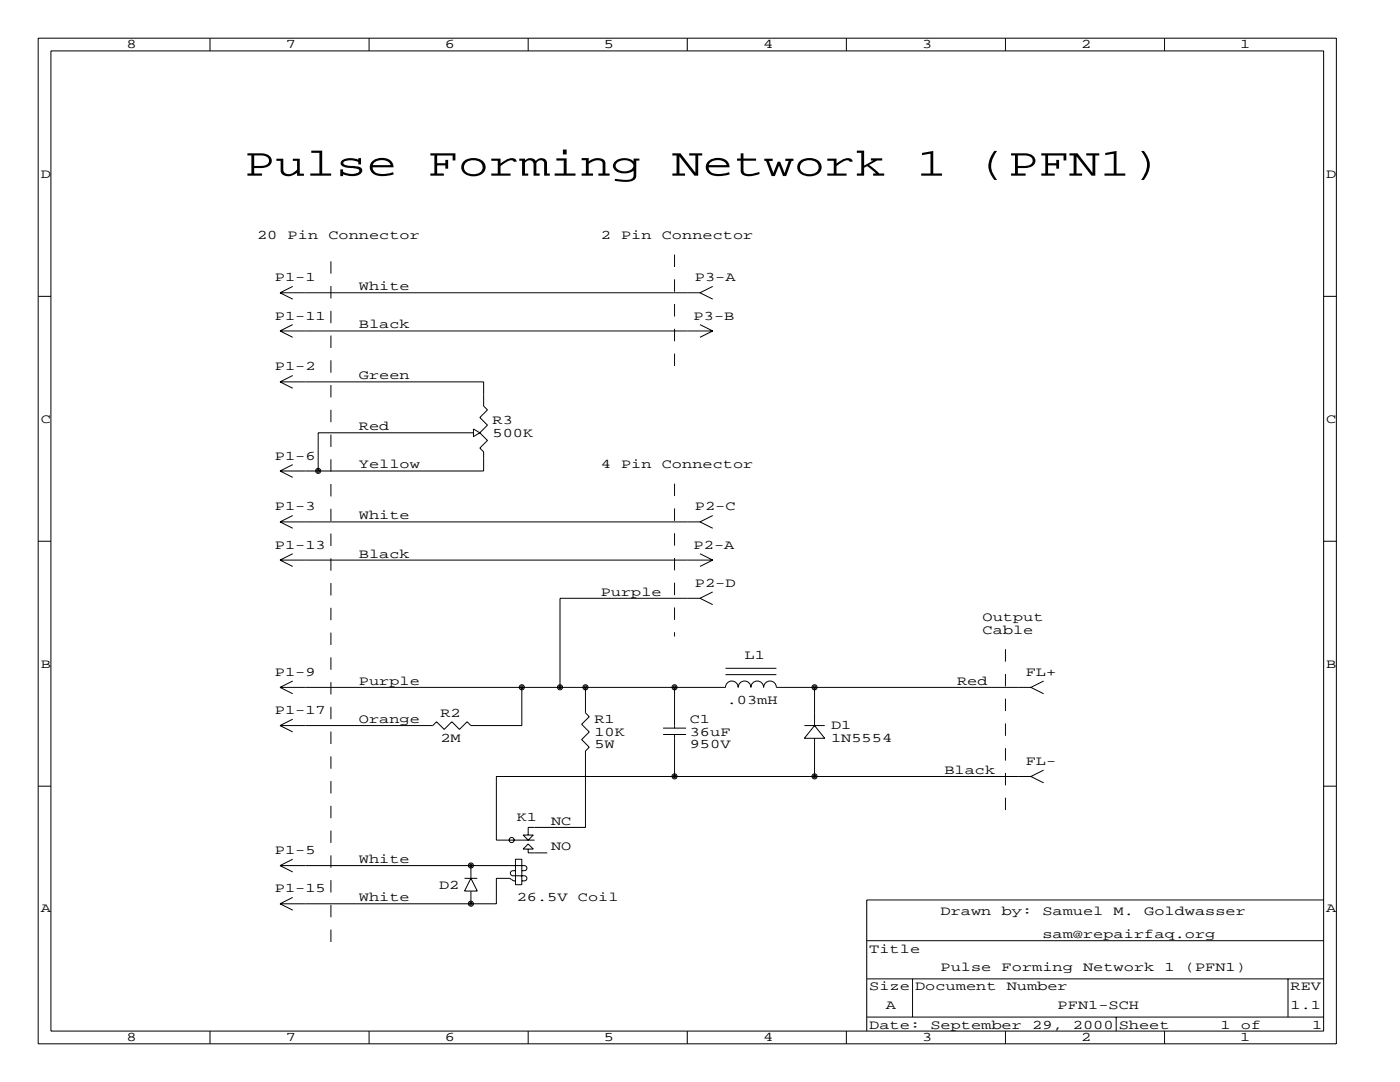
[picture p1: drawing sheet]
<svg xmlns="http://www.w3.org/2000/svg" width="279mm" height="216mm" viewBox="0 0 279 216" stroke-linecap="round" stroke-linejoin="round" font-family="sans-serif">
<g fill="none" stroke="#000" stroke-width=".2">
<path d="M7.6 7.6h259.1v200.7h-259.1zM10.2 10.2h254v195.5h-254zM41.9 7.6v2.6M73.7 7.6v2.6M105.4 7.6v2.6M137.2 7.6v2.6M168.9 7.6v2.6M200.7 7.6v2.6M232.4 7.6v2.6M7.6 59.1h2.6M55.9 58.4h83.8M55.9 58.4l2.5 1.3"/>
<path d="M58.4 57.1l-2.5 1.3M139.7 58.4l2.5 1.3M142.2 57.1l-2.5 1.3M264.2 59.1h2.5M55.9 66l2.5 1.3M55.9 66h86.3M55.9 76.2l2.5 1.3M55.9 76.2h40.6v4.8l.8 .8-1.5 1.5 1.5 1.5-1.5 1.6M58.4 64.8l-2.5 1.2M58.4 74.9l-2.5 1.3M139.7 64.8l2.5 1.2M142.2 66l-2.5 1.3"/>
<path d="M55.9 94l2.5 1.2M58.4 92.7l-2.5 1.3M94.5 86.4h-31v7.6M94.5 85.6l1.3 .8-1.3 .7zM95.8 86.4l1.5 1.5-1.5 1.5 .7 .8v3.8h-40.6M7.6 108h2.6M55.9 104.1l2.5 1.3M55.9 104.1h83.8M55.9 111.8h86.3M55.9 111.8l2.5 1.2M58.4 102.9l-2.5 1.2M58.4 110.5l-2.5 1.3"/>
<path d="M139.7 104.1l2.5 1.3M139.7 110.5l2.5 1.3M139.7 119.4l2.5 1.2M139.7 119.4h-27.9v17.8M142.2 102.9l-2.5 1.2M142.2 111.8l-2.5 1.2M142.2 118.1l-2.5 1.3M264.2 108h2.5M55.9 137.2h88.9a1.27 1.27 0 0 1 1.3-1.3 1.27 1.27 0 0 1 1.2 1.3 1.27 1.27 0 0 1 1.3-1.3 1.27 1.27 0 0 1 1.3 1.3 1.27 1.27 0 0 1 1.2-1.3 1.27 1.27 0 0 1 1.3 1.3 1.27 1.27 0 0 1 1.3-1.3 1.27 1.27 0 0 1 1.2 1.3h50.8M55.9 137.2l2.5 1.2M58.4 135.9l-2.5 1.3M104.1 137.2v7.6h-10.1l-.8-.8-1.5 1.5-1.5-1.5-1.6 1.5-1.5-1.5-.7 .8h-30.5"/>
<path d="M116.8 137.2v5l.8 .8-1.5 1.5 1.5 1.5-1.5 1.6 1.5 1.5-.8 .8v15.2h-11.4v1.5M134.6 137.2v8.1M144.8 134.6h10.1M144.8 133.3h10.1M162.6 137.2v7.6M205.7 137.2l2.6 1.2M208.3 135.9l-2.6 1.3M7.6 156.9h2.6M55.9 144.8l2.5 1.2M58.4 143.5l-2.5 1.3M132.3 146.6h4.6M132.3 145.3h4.6"/>
<path d="M134.6 146.6v8.3M160.5 144.8h4.1M162.6 147.3v7.6M162.6 144.8l2 2.5h-4.1zM205.7 154.9l2.6 1.3M205.7 154.9h-106.6v12.7h7.6M208.3 153.7l-2.6 1.2M264.2 156.9h2.5M55.9 172.7h48.7a.51 .51 0 0 1 .6 .5 .51 .51 0 0 1-.6 .5h-.5M55.9 172.7l2.5 1.3M58.4 171.4l-2.5 1.3M58.4 179.1l-2.5 1.2"/>
<path d="M92.7 175.3h2.5M94 175.3l1.2 2.5h-2.5zM94 172.7v2.6M94 177.8v2.5M102.1 175.5l-.5-.2h-2.5v5h-43.2M102.2 175.5l.2 .2 .5 .1M102.9 173.7h-.5a.51 .51 0 0 0-.5 .5 .51 .51 0 0 0 .5 .6h2.2a.51 .51 0 0 1 .6 .5 .51 .51 0 0 1-.6 .5h-.5M102.9 171.4h1.2v5.1h-1.2zM104.4 166.6h2l-1 1zM105.4 169.4v.8h3.8M105.4 168.4l1 1h-2zM264.2 179.6h-91.2v26.1"/>
<path d="M55.9 180.3l2.5 1.3M173 195.3h91.2M173 187.7h91.2M182.1 195.3v7.6M257 195.3v7.6M41.9 205.7v2.6M73.7 205.7v2.6M105.4 205.7v2.6M137.2 205.7v2.6M168.9 205.7v2.6M173 202.9h91.2M200.7 205.7v2.6"/>
<path d="M222.8 202.9v2.8M232.4 205.7v2.6"/>
<circle cx="63.5" cy="94" r=".51"/>
<circle cx="63.5" cy="94" r=".25"/>
<circle cx="104.1" cy="137.1" r=".51"/>
<circle cx="104.1" cy="137.1" r=".25"/>
<circle cx="111.8" cy="137.1" r=".51"/>
<circle cx="111.8" cy="137.1" r=".25"/>
<circle cx="116.8" cy="137.1" r=".51"/>
<circle cx="116.8" cy="137.1" r=".25"/>
<circle cx="134.6" cy="137.1" r=".51"/>
<circle cx="134.6" cy="137.1" r=".25"/>
<circle cx="162.6" cy="137.1" r=".51"/>
<circle cx="162.6" cy="137.1" r=".25"/>
<circle cx="134.6" cy="154.9" r=".51"/>
<circle cx="134.6" cy="154.9" r=".25"/>
<circle cx="162.6" cy="154.9" r=".51"/>
<circle cx="162.6" cy="154.9" r=".25"/>
<circle cx="94" cy="172.7" r=".51"/>
<circle cx="94" cy="172.7" r=".25"/>
<circle cx="102.1" cy="167.6" r=".51"/>
<circle cx="94" cy="180.3" r=".51"/>
<circle cx="94" cy="180.3" r=".25"/>
</g>
<path d="M134.6 50.8v22.9M134.6 96.5v30.5M200.7 129.5v33.1M66 188v-137.2" fill="none" stroke="#000" stroke-width=".2" stroke-dasharray="2.5" stroke-linecap="butt"/>
<g font-size="7.9">
<text x="48.8" y="35.1">Pulse</text>
<text x="85.3" y="35.1">Forming</text>
<text x="134.1" y="35.1">Network</text>
<text x="182.9" y="35.1">1</text>
<text x="195.1" y="35.1">(PFN1)</text>
</g>
<g font-size="2.6">
<text x="25.3" y="9.7">8</text>
<text x="57" y="9.7">7</text>
<text x="88.8" y="9.7">6</text>
<text x="120.5" y="9.7">5</text>
<text x="152.3" y="9.7">4</text>
<text x="184" y="9.7">3</text>
<text x="215.8" y="9.7">2</text>
<text x="247.5" y="9.7">1</text>
<text x="8.1" y="35.5">D</text>
<text x="264.7" y="35.5">D</text>
<text x="51.3" y="47.8">20</text>
<text x="57.4" y="47.8">Pin</text>
<text x="65.5" y="47.8">Connector</text>
<text x="119.9" y="47.8">2</text>
<text x="124" y="47.8">Pin</text>
<text x="132.1" y="47.8">Connector</text>
<text x="54.9" y="56.1">P1-1</text>
<text x="71.6" y="57.9">White</text>
<text x="138.7" y="56.1">P3-A</text>
<text x="54.9" y="63.8">P1-11</text>
<text x="71.6" y="65.5">Black</text>
<text x="138.4" y="63.8">P3-B</text>
<text x="54.9" y="73.9">P1-2</text>
<text x="71.6" y="75.7">Green</text>
<text x="8.1" y="84.3">C</text>
<text x="71.6" y="85.9">Red</text>
<text x="98.3" y="84.6">R3</text>
<text x="98.3" y="87.1">500K</text>
<text x="264.7" y="84.3">C</text>
<text x="54.9" y="91.7">P1-6</text>
<text x="71.6" y="93.5">Yellow</text>
<text x="119.9" y="93.5">4</text>
<text x="124" y="93.5">Pin</text>
<text x="132.1" y="93.5">Connector</text>
<text x="54.9" y="101.9">P1-3</text>
<text x="138.7" y="101.9">P2-C</text>
<text x="71.6" y="103.6">White</text>
<text x="54.9" y="109.5">P1-13</text>
<text x="71.6" y="111.3">Black</text>
<text x="138.4" y="109.5">P2-A</text>
<text x="119.9" y="118.9">Purple</text>
<text x="138.7" y="117.1">P2-D</text>
<text x="196.1" y="124">Output</text>
<text x="148.6" y="131.6">L1</text>
<text x="196.1" y="126.5">Cable</text>
<text x="8.1" y="133.2">B</text>
<text x="54.9" y="134.9">P1-9</text>
<text x="71.6" y="136.7">Purple</text>
<text x="191" y="136.7">Red</text>
<text x="204.7" y="134.9">FL+</text>
<text x="264.7" y="133.2">B</text>
<text x="54.9" y="142.5">P1-17</text>
<text x="87.9" y="143">R2</text>
<text x="145" y="140.5">.03mH</text>
<text x="71.6" y="144.3">Orange</text>
<text x="87.9" y="148.1">2M</text>
<text x="118.6" y="144.3">R1</text>
<text x="118.6" y="146.8">10K</text>
<text x="118.6" y="149.4">5W</text>
<text x="137.7" y="144.3">C1</text>
<text x="137.7" y="146.8">36uF</text>
<text x="137.7" y="149.4">950V</text>
<text x="165.9" y="145.5">D1</text>
<text x="165.9" y="148.1">1N5554</text>
<text x="188.5" y="154.4">Black</text>
<text x="204.7" y="152.7">FL-</text>
<text x="103.1" y="163.8">K1</text>
<text x="110" y="164.6">NC</text>
<text x="54.9" y="170.4">P1-5</text>
<text x="71.6" y="172.2">White</text>
<text x="110" y="169.7">NO</text>
<text x="54.9" y="178.1">P1-15</text>
<text x="71.6" y="179.8">White</text>
<text x="87.6" y="177.3">D2</text>
<text x="103.1" y="179.8">26.5V</text>
<text x="115.3" y="179.8">Coil</text>
<text x="8.1" y="182.1">A</text>
<text x="187.7" y="182.6">Drawn</text>
<text x="199.9" y="182.6">by:</text>
<text x="208" y="182.6">Samuel</text>
<text x="222.2" y="182.6">M.</text>
<text x="228.3" y="182.6">Goldwasser</text>
<text x="264.7" y="182.1">A</text>
<text x="173.5" y="190.2">Title</text>
<text x="208" y="187.2">sam@repairfaq.org</text>
<text x="173.5" y="197.6">Size Document</text>
<text x="187.7" y="193.8">Pulse</text>
<text x="199.9" y="193.8">Forming</text>
<text x="200.9" y="197.6">Number</text>
<text x="216.2" y="193.8">Network</text>
<text x="232.4" y="193.8">1</text>
<text x="236.5" y="193.8">(PFN1)</text>
<text x="257.6" y="197.6">REV</text>
<text x="176.8" y="201.4">A</text>
<text x="211.1" y="201.4">PFN1-SCH</text>
<text x="257.6" y="201.4">1.1</text>
<text x="25.3" y="207.8">8</text>
<text x="57" y="207.8">7</text>
<text x="88.8" y="207.8">6</text>
<text x="120.5" y="207.8">5</text>
<text x="152.3" y="207.8">4</text>
<text x="173.5" y="205.2">Date:</text>
<text x="184" y="207.8">3</text>
<text x="185.7" y="205.2">September</text>
<text x="206" y="205.2">29,</text>
<text x="214.1" y="205.2">2000 Sheet</text>
<text x="215.8" y="207.8">2</text>
<text x="243.6" y="205.2">1</text>
<text x="247.5" y="207.8">1</text>
<text x="247.7" y="205.2">of</text>
<text x="261.9" y="205.2">1</text>
</g>
</svg>
